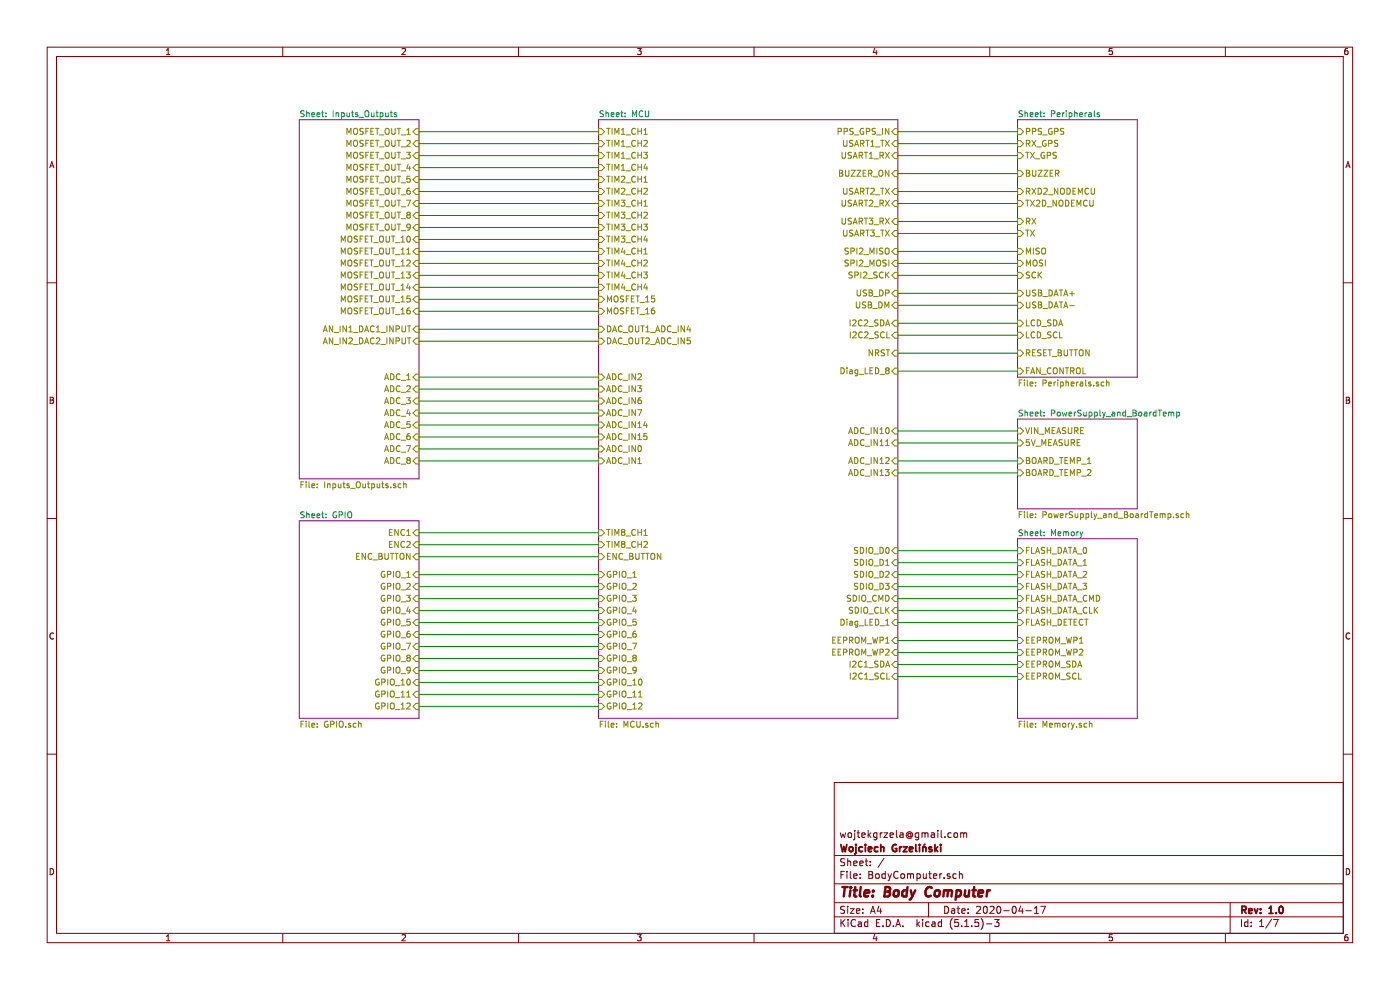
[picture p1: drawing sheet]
EESchema Schematic File Version 4
EELAYER 30 0
EELAYER END
$Descr A4 11693 8268
encoding utf-8
Sheet 1 7
Title "Body Computer"
Date "2020-04-17"
Rev "1.0"
Comp "Wojciech Grzeliński"
Comment1 "wojtekgrzela@gmail.com"
Comment2 ""
Comment3 ""
Comment4 ""
$EndDescr
$Sheet
S 8500 3500 1000 750 
U 5E667041
F0 "PowerSupply_and_BoardTemp" 50
F1 "PowerSupply_and_BoardTemp.sch" 50
F2 "VIN_MEASURE" I L 8500 3600 50 
F3 "5V_MEASURE" I L 8500 3700 50 
F4 "BOARD_TEMP_1" I L 8500 3850 50 
F5 "BOARD_TEMP_2" I L 8500 3950 50 
$EndSheet
$Sheet
S 8500 4500 1000 1500
U 5E6671BF
F0 "Memory" 50
F1 "Memory.sch" 50
F2 "FLASH_DATA_0" I L 8500 4600 50 
F3 "FLASH_DATA_CLK" I L 8500 5100 50 
F4 "FLASH_DATA_2" I L 8500 4800 50 
F5 "FLASH_DATA_3" I L 8500 4900 50 
F6 "FLASH_DATA_CMD" I L 8500 5000 50 
F7 "FLASH_DATA_1" I L 8500 4700 50 
F8 "EEPROM_SCL" I L 8500 5650 50 
F9 "EEPROM_SDA" I L 8500 5550 50 
F10 "EEPROM_WP1" I L 8500 5350 50 
F11 "EEPROM_WP2" I L 8500 5450 50 
F12 "FLASH_DETECT" I L 8500 5200 50 
$EndSheet
$Sheet
S 8500 1000 1000 2150
U 5E6DC799
F0 "Peripherals" 50
F1 "Peripherals.sch" 50
F2 "RX_GPS" I L 8500 1200 50 
F3 "TX_GPS" I L 8500 1300 50 
F4 "PPS_GPS" I L 8500 1100 50 
F5 "BUZZER" I L 8500 1450 50 
F6 "RXD2_NODEMCU" I L 8500 1600 50 
F7 "TX2D_NODEMCU" I L 8500 1700 50 
F8 "RX" I L 8500 1850 50 
F9 "TX" I L 8500 1950 50 
F10 "MISO" I L 8500 2100 50 
F11 "MOSI" I L 8500 2200 50 
F12 "SCK" I L 8500 2300 50 
F13 "USB_DATA+" I L 8500 2450 50 
F14 "USB_DATA-" I L 8500 2550 50 
F15 "LCD_SDA" I L 8500 2700 50 
F16 "LCD_SCL" I L 8500 2800 50 
F17 "RESET_BUTTON" I L 8500 2950 50 
F18 "FAN_CONTROL" I L 8500 3100 50 
$EndSheet
$Sheet
S 2500 1000 1000 3000
U 5E731526
F0 "Inputs_Outputs" 50
F1 "Inputs_Outputs.sch" 50
F2 "MOSFET_OUT_1" I R 3500 1100 50 
F3 "MOSFET_OUT_2" I R 3500 1200 50 
F4 "MOSFET_OUT_3" I R 3500 1300 50 
F5 "MOSFET_OUT_4" I R 3500 1400 50 
F6 "MOSFET_OUT_5" I R 3500 1500 50 
F7 "MOSFET_OUT_6" I R 3500 1600 50 
F8 "MOSFET_OUT_7" I R 3500 1700 50 
F9 "MOSFET_OUT_8" I R 3500 1800 50 
F10 "MOSFET_OUT_9" I R 3500 1900 50 
F11 "MOSFET_OUT_10" I R 3500 2000 50 
F12 "MOSFET_OUT_11" I R 3500 2100 50 
F13 "MOSFET_OUT_12" I R 3500 2200 50 
F14 "MOSFET_OUT_13" I R 3500 2300 50 
F15 "MOSFET_OUT_14" I R 3500 2400 50 
F16 "MOSFET_OUT_15" I R 3500 2500 50 
F17 "MOSFET_OUT_16" I R 3500 2600 50 
F18 "AN_IN1_DAC1_INPUT" I R 3500 2750 50 
F19 "AN_IN2_DAC2_INPUT" I R 3500 2850 50 
F20 "ADC_1" I R 3500 3150 50 
F21 "ADC_2" I R 3500 3250 50 
F22 "ADC_3" I R 3500 3350 50 
F23 "ADC_4" I R 3500 3450 50 
F24 "ADC_5" I R 3500 3550 50 
F25 "ADC_6" I R 3500 3650 50 
F26 "ADC_7" I R 3500 3750 50 
F27 "ADC_8" I R 3500 3850 50 
$EndSheet
Wire Wire Line
	3500 1100 5000 1100
Wire Wire Line
	5000 1200 3500 1200
Wire Wire Line
	3500 1300 5000 1300
Wire Wire Line
	5000 1400 3500 1400
Wire Wire Line
	3500 1500 5000 1500
Wire Wire Line
	5000 1600 3500 1600
Wire Wire Line
	3500 1700 5000 1700
Wire Wire Line
	5000 1800 3500 1800
Wire Wire Line
	3500 1900 5000 1900
Wire Wire Line
	5000 2000 3500 2000
Wire Wire Line
	3500 2100 5000 2100
Wire Wire Line
	5000 2200 3500 2200
Wire Wire Line
	3500 2300 5000 2300
Wire Wire Line
	5000 2400 3500 2400
Wire Wire Line
	3500 2500 5000 2500
Wire Wire Line
	5000 2600 3500 2600
Wire Wire Line
	7500 1200 8500 1200
Wire Wire Line
	8500 1300 7500 1300
Wire Wire Line
	8500 1600 7500 1600
Wire Wire Line
	7500 1700 8500 1700
Wire Wire Line
	8500 1850 7500 1850
Wire Wire Line
	7500 1950 8500 1950
Wire Wire Line
	8500 2100 7500 2100
Wire Wire Line
	7500 2200 8500 2200
Wire Wire Line
	8500 2300 7500 2300
Wire Wire Line
	7500 2450 8500 2450
Wire Wire Line
	8500 2550 7500 2550
Wire Wire Line
	8500 3600 7500 3600
Wire Wire Line
	7500 3700 8500 3700
Wire Wire Line
	8500 2700 7500 2700
Wire Wire Line
	7500 2800 8500 2800
Wire Wire Line
	8500 1100 7500 1100
Wire Wire Line
	5000 2750 3500 2750
Wire Wire Line
	5000 2850 3500 2850
Wire Wire Line
	8500 5650 7500 5650
Wire Wire Line
	7500 5550 8500 5550
Wire Wire Line
	8500 5450 7500 5450
Wire Wire Line
	7500 5350 8500 5350
Wire Wire Line
	8500 5100 7500 5100
Wire Wire Line
	7500 5000 8500 5000
Wire Wire Line
	8500 4900 7500 4900
Wire Wire Line
	7500 4800 8500 4800
Wire Wire Line
	8500 4700 7500 4700
Wire Wire Line
	7500 4600 8500 4600
Wire Wire Line
	8500 3950 7500 3950
Wire Wire Line
	7500 3850 8500 3850
Wire Wire Line
	5000 3350 3500 3350
Wire Wire Line
	3500 3450 5000 3450
Wire Wire Line
	5000 3550 3500 3550
Wire Wire Line
	3500 3650 5000 3650
Wire Wire Line
	5000 3750 3500 3750
Wire Wire Line
	3500 3850 5000 3850
Wire Wire Line
	8500 2950 7500 2950
$Sheet
S 2500 4350 1000 1650
U 5F25F1A8
F0 "GPIO" 50
F1 "GPIO.sch" 50
F2 "ENC1" I R 3500 4450 50 
F3 "ENC2" I R 3500 4550 50 
F4 "ENC_BUTTON" I R 3500 4650 50 
F5 "GPIO_1" I R 3500 4800 50 
F6 "GPIO_2" I R 3500 4900 50 
F7 "GPIO_3" I R 3500 5000 50 
F8 "GPIO_4" I R 3500 5100 50 
F9 "GPIO_5" I R 3500 5200 50 
F10 "GPIO_6" I R 3500 5300 50 
F11 "GPIO_7" I R 3500 5400 50 
F12 "GPIO_8" I R 3500 5500 50 
F13 "GPIO_9" I R 3500 5600 50 
F14 "GPIO_10" I R 3500 5700 50 
F15 "GPIO_11" I R 3500 5800 50 
F16 "GPIO_12" I R 3500 5900 50 
$EndSheet
Wire Wire Line
	5000 4450 3500 4450
Wire Wire Line
	3500 4550 5000 4550
Wire Wire Line
	5000 4650 3500 4650
Wire Wire Line
	5000 4800 3500 4800
Wire Wire Line
	3500 4900 5000 4900
Wire Wire Line
	5000 5000 3500 5000
Wire Wire Line
	3500 5100 5000 5100
Wire Wire Line
	5000 5200 3500 5200
Wire Wire Line
	3500 5300 5000 5300
Wire Wire Line
	5000 5400 3500 5400
Wire Wire Line
	3500 5500 5000 5500
Wire Wire Line
	5000 5600 3500 5600
Wire Wire Line
	3500 5700 5000 5700
Wire Wire Line
	5000 5800 3500 5800
Wire Wire Line
	3500 5900 5000 5900
Wire Wire Line
	3500 3150 5000 3150
Wire Wire Line
	5000 3250 3500 3250
Wire Wire Line
	8500 5200 7500 5200
Wire Wire Line
	8500 1450 7500 1450
Wire Wire Line
	7500 3100 8500 3100
$Sheet
S 5000 1000 2500 5000
U 5E664F82
F0 "MCU" 50
F1 "MCU.sch" 50
F2 "NRST" I R 7500 2950 50 
F3 "SDIO_D0" I R 7500 4600 50 
F4 "SDIO_CLK" I R 7500 5100 50 
F5 "SDIO_CMD" I R 7500 5000 50 
F6 "I2C1_SDA" I R 7500 5550 50 
F7 "I2C1_SCL" I R 7500 5650 50 
F8 "I2C2_SDA" I R 7500 2700 50 
F9 "I2C2_SCL" I R 7500 2800 50 
F10 "SDIO_D1" I R 7500 4700 50 
F11 "SDIO_D2" I R 7500 4800 50 
F12 "SDIO_D3" I R 7500 4900 50 
F13 "TIM8_CH1" I L 5000 4450 50 
F14 "TIM8_CH2" I L 5000 4550 50 
F15 "TIM4_CH4" I L 5000 2400 50 
F16 "TIM4_CH3" I L 5000 2300 50 
F17 "TIM4_CH2" I L 5000 2200 50 
F18 "TIM4_CH1" I L 5000 2100 50 
F19 "USART3_RX" I R 7500 1850 50 
F20 "USART3_TX" I R 7500 1950 50 
F21 "ADC_IN10" I R 7500 3600 50 
F22 "ADC_IN11" I R 7500 3700 50 
F23 "ADC_IN12" I R 7500 3850 50 
F24 "ADC_IN13" I R 7500 3950 50 
F25 "ADC_IN0" I L 5000 3750 50 
F26 "ADC_IN1" I L 5000 3850 50 
F27 "ADC_IN2" I L 5000 3150 50 
F28 "ADC_IN3" I L 5000 3250 50 
F29 "DAC_OUT1_ADC_IN4" I L 5000 2750 50 
F30 "DAC_OUT2_ADC_IN5" I L 5000 2850 50 
F31 "ADC_IN6" I L 5000 3350 50 
F32 "ADC_IN7" I L 5000 3450 50 
F33 "ADC_IN14" I L 5000 3550 50 
F34 "ADC_IN15" I L 5000 3650 50 
F35 "USART1_RX" I R 7500 1300 50 
F36 "USART1_TX" I R 7500 1200 50 
F37 "SPI2_SCK" I R 7500 2300 50 
F38 "SPI2_MISO" I R 7500 2100 50 
F39 "SPI2_MOSI" I R 7500 2200 50 
F40 "USB_DM" I R 7500 2550 50 
F41 "USB_DP" I R 7500 2450 50 
F42 "TIM3_CH3" I L 5000 1900 50 
F43 "TIM3_CH4" I L 5000 2000 50 
F44 "TIM2_CH2" I L 5000 1600 50 
F45 "TIM3_CH1" I L 5000 1700 50 
F46 "TIM3_CH2" I L 5000 1800 50 
F47 "TIM2_CH1" I L 5000 1500 50 
F48 "TIM1_CH1" I L 5000 1100 50 
F49 "TIM1_CH2" I L 5000 1200 50 
F50 "TIM1_CH3" I L 5000 1300 50 
F51 "TIM1_CH4" I L 5000 1400 50 
F52 "USART2_RX" I R 7500 1700 50 
F53 "USART2_TX" I R 7500 1600 50 
F54 "PPS_GPS_IN" I R 7500 1100 50 
F55 "MOSFET_16" I L 5000 2600 50 
F56 "MOSFET_15" I L 5000 2500 50 
F57 "ENC_BUTTON" I L 5000 4650 50 
F58 "EEPROM_WP1" I R 7500 5350 50 
F59 "EEPROM_WP2" I R 7500 5450 50 
F60 "GPIO_1" I L 5000 4800 50 
F61 "GPIO_2" I L 5000 4900 50 
F62 "GPIO_3" I L 5000 5000 50 
F63 "GPIO_4" I L 5000 5100 50 
F64 "GPIO_5" I L 5000 5200 50 
F65 "GPIO_6" I L 5000 5300 50 
F66 "GPIO_7" I L 5000 5400 50 
F67 "GPIO_8" I L 5000 5500 50 
F68 "GPIO_9" I L 5000 5600 50 
F69 "GPIO_10" I L 5000 5700 50 
F70 "GPIO_11" I L 5000 5800 50 
F71 "GPIO_12" I L 5000 5900 50 
F72 "Diag_LED_1" I R 7500 5200 50 
F73 "BUZZER_ON" I R 7500 1450 50 
F74 "Diag_LED_8" I R 7500 3100 50 
$EndSheet
$EndSCHEMATC
